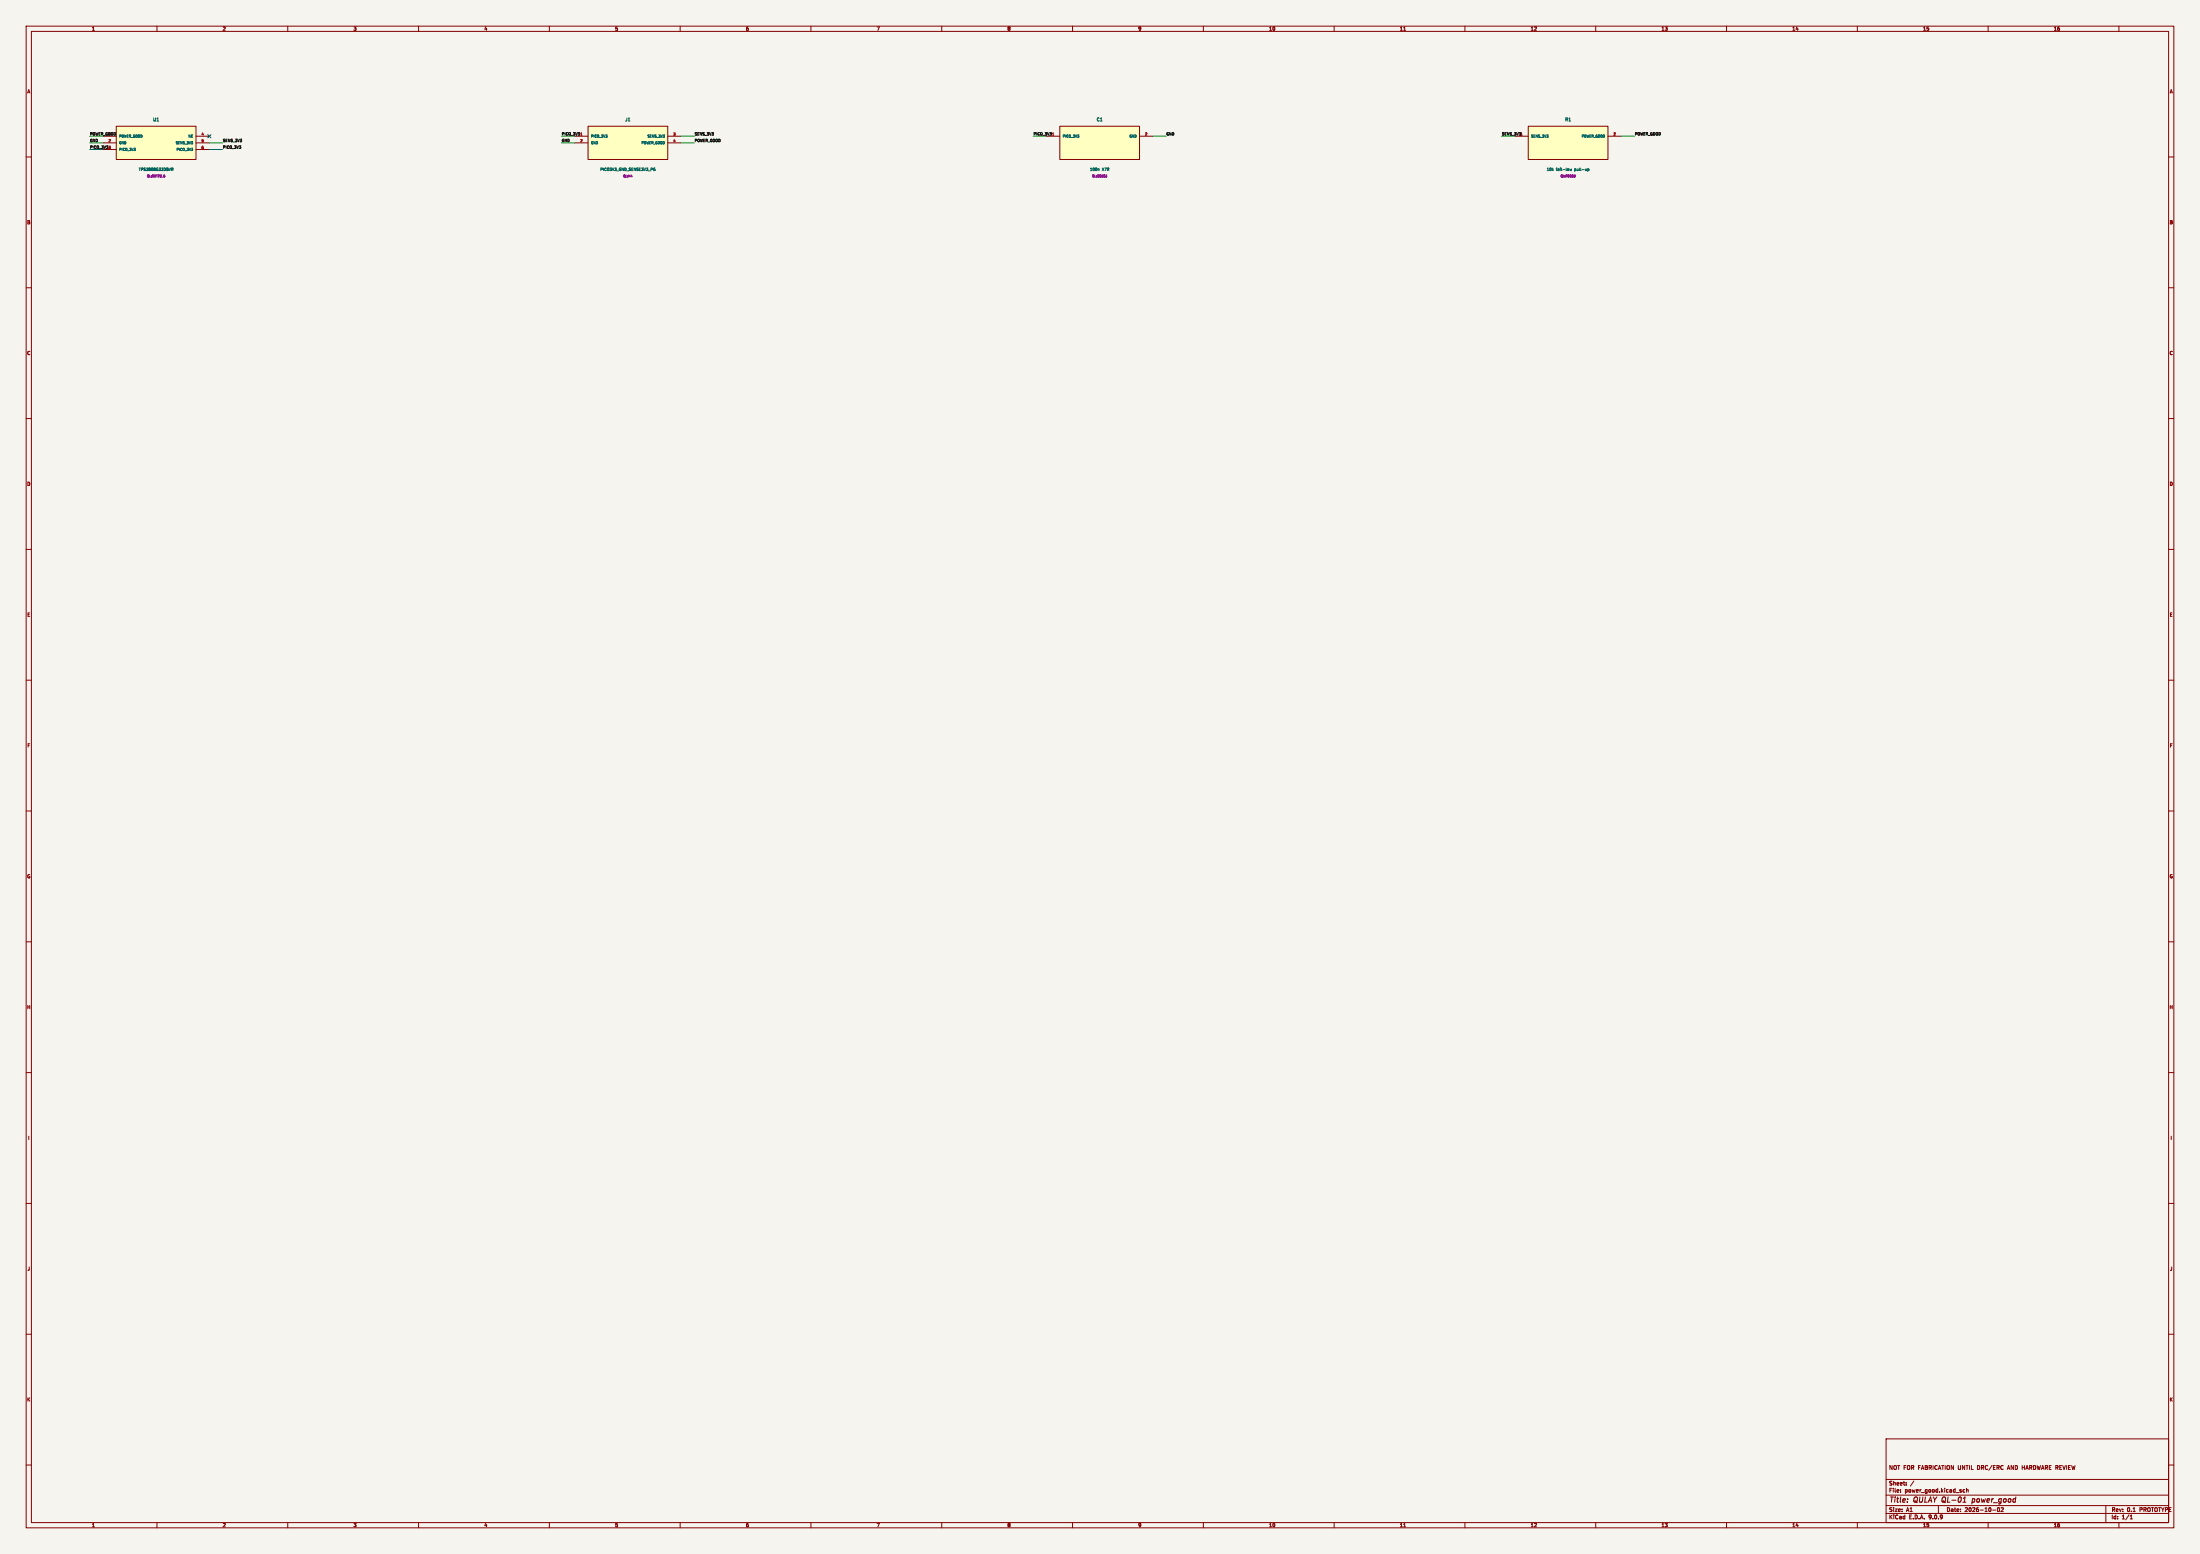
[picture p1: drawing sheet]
(kicad_sch (version 20231120) (generator "eeschema") (paper "A1")
   (title_block (title "QULAY QL-01 power_good") (date "2026-10-02") (rev "0.1 PROTOTYPE") (comment 1 "NOT FOR FABRICATION UNTIL DRC/ERC AND HARDWARE REVIEW"))
   (lib_symbols (symbol "QL:power_good_U1" (pin_names (offset 1)) (in_bom yes) (on_board yes)
    (property "Reference" "U1" (at 0 8.89 0) (effects (font (size 1.0 1.0))))
    (property "Value" "TPS3808G33DBVR" (at 0 -8.89 0) (effects (font (size 1.0 1.0))))
    (symbol "power_good_U1_0_1" (rectangle (start -15.24 6.35) (end 15.24 -6.35) (stroke (width .254) (type default)) (fill (type background))))
    (symbol "power_good_U1_1_1" (pin open_collector line (at -20.32 2.54 0) (length 5.08) (name "POWER_GOOD" (effects (font (size 0.9 0.9)))) (number "1" (effects (font (size 0.9 0.9)))))(pin power_in line (at -20.32 -3.81e-16 0) (length 5.08) (name "GND" (effects (font (size 0.9 0.9)))) (number "2" (effects (font (size 0.9 0.9)))))(pin input line (at -20.32 -2.54 0) (length 5.08) (name "PICO_3V3" (effects (font (size 0.9 0.9)))) (number "3" (effects (font (size 0.9 0.9)))))(pin passive line (at 20.32 2.54 180) (length 5.08) (name "NC" (effects (font (size 0.9 0.9)))) (number "4" (effects (font (size 0.9 0.9)))))(pin input line (at 20.32 -3.81e-16 180) (length 5.08) (name "SENS_3V3" (effects (font (size 0.9 0.9)))) (number "5" (effects (font (size 0.9 0.9)))))(pin power_in line (at 20.32 -2.54 180) (length 5.08) (name "PICO_3V3" (effects (font (size 0.9 0.9)))) (number "6" (effects (font (size 0.9 0.9)))))))(symbol "QL:power_good_J1" (pin_names (offset 1)) (in_bom yes) (on_board yes)
    (property "Reference" "J1" (at 0 8.89 0) (effects (font (size 1.0 1.0))))
    (property "Value" "PICO3V3_GND_SENSE3V3_PG" (at 0 -8.89 0) (effects (font (size 1.0 1.0))))
    (symbol "power_good_J1_0_1" (rectangle (start -15.24 6.35) (end 15.24 -6.35) (stroke (width .254) (type default)) (fill (type background))))
    (symbol "power_good_J1_1_1" (pin power_out line (at -20.32 2.54 0) (length 5.08) (name "PICO_3V3" (effects (font (size 0.9 0.9)))) (number "1" (effects (font (size 0.9 0.9)))))(pin power_out line (at -20.32 -3.81e-16 0) (length 5.08) (name "GND" (effects (font (size 0.9 0.9)))) (number "2" (effects (font (size 0.9 0.9)))))(pin power_out line (at 20.32 2.54 180) (length 5.08) (name "SENS_3V3" (effects (font (size 0.9 0.9)))) (number "3" (effects (font (size 0.9 0.9)))))(pin input line (at 20.32 -3.81e-16 180) (length 5.08) (name "POWER_GOOD" (effects (font (size 0.9 0.9)))) (number "4" (effects (font (size 0.9 0.9)))))))(symbol "QL:power_good_C1" (pin_names (offset 1)) (in_bom yes) (on_board yes)
    (property "Reference" "C1" (at 0 8.89 0) (effects (font (size 1.0 1.0))))
    (property "Value" "100n X7R" (at 0 -8.89 0) (effects (font (size 1.0 1.0))))
    (symbol "power_good_C1_0_1" (rectangle (start -15.24 6.35) (end 15.24 -6.35) (stroke (width .254) (type default)) (fill (type background))))
    (symbol "power_good_C1_1_1" (pin passive line (at -20.32 2.54 0) (length 5.08) (name "PICO_3V3" (effects (font (size 0.9 0.9)))) (number "1" (effects (font (size 0.9 0.9)))))(pin passive line (at 20.32 2.54 180) (length 5.08) (name "GND" (effects (font (size 0.9 0.9)))) (number "2" (effects (font (size 0.9 0.9)))))))(symbol "QL:power_good_R1" (pin_names (offset 1)) (in_bom yes) (on_board yes)
    (property "Reference" "R1" (at 0 8.89 0) (effects (font (size 1.0 1.0))))
    (property "Value" "10k fail-low pull-up" (at 0 -8.89 0) (effects (font (size 1.0 1.0))))
    (symbol "power_good_R1_0_1" (rectangle (start -15.24 6.35) (end 15.24 -6.35) (stroke (width .254) (type default)) (fill (type background))))
    (symbol "power_good_R1_1_1" (pin passive line (at -20.32 2.54 0) (length 5.08) (name "SENS_3V3" (effects (font (size 0.9 0.9)))) (number "1" (effects (font (size 0.9 0.9)))))(pin passive line (at 20.32 2.54 180) (length 5.08) (name "POWER_GOOD" (effects (font (size 0.9 0.9)))) (number "2" (effects (font (size 0.9 0.9)))))))) (symbol (lib_id "QL:power_good_U1") (at 59.69 54.61 0) (unit 1) (in_bom yes) (on_board yes) (dnp no)
    (property "Reference" "U1" (at 59.69 45.72 0) (effects (font (size 1.2 1.2))))
    (property "Value" "TPS3808G33DBVR" (at 59.69 64.77 0) (effects (font (size 1 1))))
    (property "Footprint" "QL:SOT23_6" (at 59.69 67.31 0) (effects (font (size 0.8 0.8)))) (pin "1")(pin "2")(pin "3")(pin "4")(pin "5")(pin "6"))(symbol (lib_id "QL:power_good_J1") (at 240.03 54.61 0) (unit 1) (in_bom yes) (on_board yes) (dnp no)
    (property "Reference" "J1" (at 240.03 45.72 0) (effects (font (size 1.2 1.2))))
    (property "Value" "PICO3V3_GND_SENSE3V3_PG" (at 240.03 64.77 0) (effects (font (size 1 1))))
    (property "Footprint" "QL:H4" (at 240.03 67.31 0) (effects (font (size 0.8 0.8)))) (pin "1")(pin "2")(pin "3")(pin "4"))(symbol (lib_id "QL:power_good_C1") (at 420.37 54.61 0) (unit 1) (in_bom yes) (on_board yes) (dnp no)
    (property "Reference" "C1" (at 420.37 45.72 0) (effects (font (size 1.2 1.2))))
    (property "Value" "100n X7R" (at 420.37 64.77 0) (effects (font (size 1 1))))
    (property "Footprint" "QL:C0603" (at 420.37 67.31 0) (effects (font (size 0.8 0.8)))) (pin "1")(pin "2"))(symbol (lib_id "QL:power_good_R1") (at 599.44 54.61 0) (unit 1) (in_bom yes) (on_board yes) (dnp no)
    (property "Reference" "R1" (at 599.44 45.72 0) (effects (font (size 1.2 1.2))))
    (property "Value" "10k fail-low pull-up" (at 599.44 64.77 0) (effects (font (size 1 1))))
    (property "Footprint" "QL:R0603" (at 599.44 67.31 0) (effects (font (size 0.8 0.8)))) (pin "1")(pin "2")) (wire (pts (xy 39.37 52.07) (xy 34.29 52.07)) (stroke (width 0) (type default)))(label "POWER_GOOD" (at 34.29 52.07 180) (effects (font (size 1 1)) (justify left bottom)))(wire (pts (xy 39.37 54.61) (xy 34.29 54.61)) (stroke (width 0) (type default)))(label "GND" (at 34.29 54.61 180) (effects (font (size 1 1)) (justify left bottom)))(wire (pts (xy 39.37 57.15) (xy 34.29 57.15)) (stroke (width 0) (type default)))(label "PICO_3V3" (at 34.29 57.15 180) (effects (font (size 1 1)) (justify left bottom)))(no_connect (at 80.01 52.07))(wire (pts (xy 80.01 54.61) (xy 85.09 54.61)) (stroke (width 0) (type default)))(label "SENS_3V3" (at 85.09 54.61 0) (effects (font (size 1 1)) (justify left bottom)))(wire (pts (xy 80.01 57.15) (xy 85.09 57.15)) (stroke (width 0) (type default)))(label "PICO_3V3" (at 85.09 57.15 0) (effects (font (size 1 1)) (justify left bottom)))(wire (pts (xy 219.71 52.07) (xy 214.63 52.07)) (stroke (width 0) (type default)))(label "PICO_3V3" (at 214.63 52.07 180) (effects (font (size 1 1)) (justify left bottom)))(wire (pts (xy 219.71 54.61) (xy 214.63 54.61)) (stroke (width 0) (type default)))(label "GND" (at 214.63 54.61 180) (effects (font (size 1 1)) (justify left bottom)))(wire (pts (xy 260.35 52.07) (xy 265.43 52.07)) (stroke (width 0) (type default)))(label "SENS_3V3" (at 265.43 52.07 0) (effects (font (size 1 1)) (justify left bottom)))(wire (pts (xy 260.35 54.61) (xy 265.43 54.61)) (stroke (width 0) (type default)))(label "POWER_GOOD" (at 265.43 54.61 0) (effects (font (size 1 1)) (justify left bottom)))(wire (pts (xy 400.05 52.07) (xy 394.97 52.07)) (stroke (width 0) (type default)))(label "PICO_3V3" (at 394.97 52.07 180) (effects (font (size 1 1)) (justify left bottom)))(wire (pts (xy 440.69 52.07) (xy 445.77 52.07)) (stroke (width 0) (type default)))(label "GND" (at 445.77 52.07 0) (effects (font (size 1 1)) (justify left bottom)))(wire (pts (xy 579.12 52.07) (xy 574.04 52.07)) (stroke (width 0) (type default)))(label "SENS_3V3" (at 574.04 52.07 180) (effects (font (size 1 1)) (justify left bottom)))(wire (pts (xy 619.76 52.07) (xy 624.84 52.07)) (stroke (width 0) (type default)))(label "POWER_GOOD" (at 624.84 52.07 0) (effects (font (size 1 1)) (justify left bottom))))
